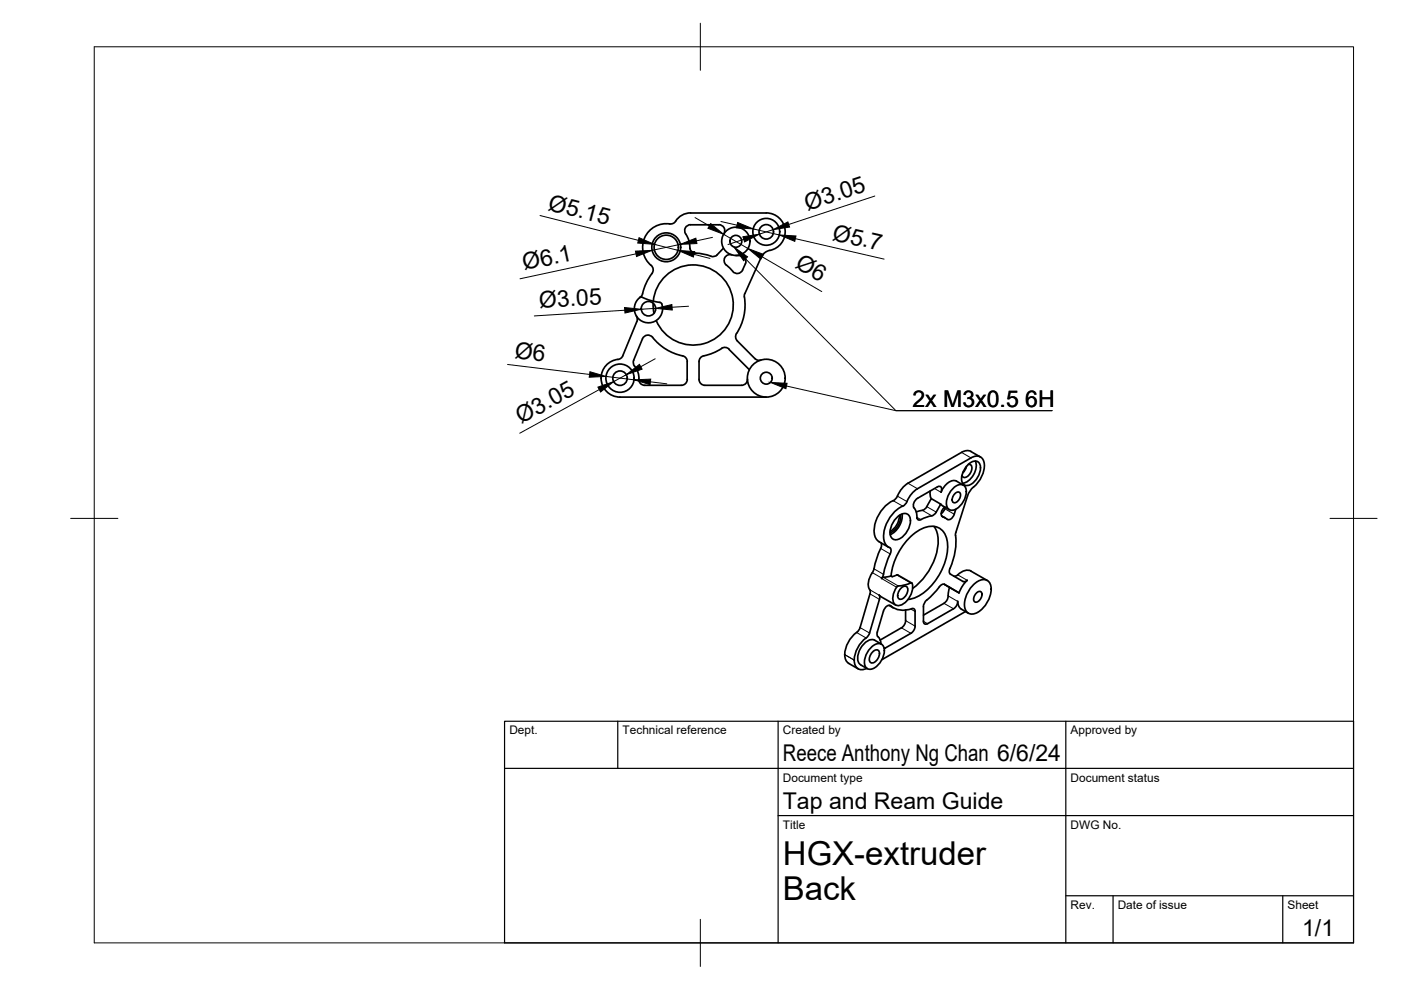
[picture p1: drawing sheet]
<svg xmlns="http://www.w3.org/2000/svg" width="297mm" height="210mm" viewBox="0 0 297 210" stroke-linecap="round" stroke-linejoin="round" font-family="sans-serif">
<!-- layer: Visible -->
<g fill="none" stroke="#000" stroke-width=".36">
<path d="M138 56.3a1.47 1.47 0 0 1-.2 2.2l-.6 1.2-.8 1.9a1.65 1.65 0 0 1-.7 1.5M143.2 46.9a3.8 3.8 0 0 1 3.2-1.8l16.1 .1a4 4 0 0 1 4 3.6 4 4 0 0 1-3.3 4.3M143.3 46.9a1.26 1.26 0 0 1-1.3 .6 5 5 0 0 0-5.3 2.9 5 5 0 0 0 1.3 5.9M146.3 52.7h-.1a1.31 1.31 0 0 0 1.2 1M147.5 53.7l2.7 .4a1.5 1.5 0 0 0 1.9-.1M153.4 52.6l-1.4 1.4M153.5 49.6a1.26 1.26 0 0 0-1.1-2l-6 .1a1.34 1.34 0 0 0-1.2 .9 1.34 1.34 0 0 0 .5 1.5l.5 1.5 .1 1.1M155.1 54a1.28 1.28 0 0 0-1.5 .8 1.28 1.28 0 0 0 .7 1.6l1.1 1.1M156 54.2a1.59 1.59 0 0 1 2.1 .8l-.1 .9M157.5 57.2a1.26 1.26 0 0 1-2.2 .3M158 55.9l-.6 1.3M161.4 54.5l-3.5 7.8"/>
<path d="M163.2 53.1a2.51 2.51 0 0 0-1.8 1.4M134.6 77.6l.7 1.3 .2 1.5M134.9 67l.2 .6-.1 .6M135 68.2l-3 7.2a1.67 1.67 0 0 1-1.7 .9 4 4 0 0 0-2.9 3.9M135.6 63.1l.6-.1 1.8 .7 2.1 .5 .2 .2M135.7 63.1a3 3 0 0 0-.8 3.9 3 3 0 0 0 3.9 1.1 3 3 0 0 0 1.5-3.7M136.2 71.9l-1.8 4.5a1.26 1.26 0 0 0 .1 1.3M138.4 71.5a1.26 1.26 0 0 0-2.2 .3M138.4 71.5a11 11 0 0 0 6.3 4M138.5 64.3l.2 2.1M138.5 63.9a8.5 8.5 0 0 1 12.2-6.9 8.5 8.5 0 0 1 2.1 13.8 8.5 8.5 0 0 1-13.7-2.8M144.7 75.4a1.26 1.26 0 0 1 1 1.3"/>
<path d="M145.7 76.7v3.7a1.26 1.26 0 0 1-1.2 1.3h-7.8a1.26 1.26 0 0 1-1.3-1.3M148.2 76.7v3.7a1.26 1.26 0 0 0 1.3 1.3h7.7a1.26 1.26 0 0 0 1.3-1.3M153 73.9a1.26 1.26 0 0 1 1.6 .1l4.3 4.4M153 73.9a12.1 12.1 0 0 1-4.1 1.7 1.26 1.26 0 0 0-.7 1.1M156.3 72.3l3.8 3.7a1.26 1.26 0 0 0 1.2 .4M157.8 63a11.3 11.3 0 0 1-1.8 8 1.26 1.26 0 0 0 .3 1.3M157.9 62.2l-.1 .8M127.4 80.2h.1M127.4 80.2a4 4 0 0 0 4.1 4h31M203.9 95.9l-11.4 6.5a7.8 7.8 0 0 0-2.6 3.4 7.7 7.7 0 0 0-4.5 7.7l.5 1 .5 .3M203.9 95.9a2.08 2.08 0 0 1 2-.2l2 1.2M204.9 98.9l-.3 .7-.5 .7"/>
<path d="M205 98.8a1.71 1.71 0 0 1 2.6-.6 3.7 3.7 0 0 1-2.7 4.7 1.72 1.72 0 0 1-.8-2.5zM205.3 98.5h.3a1.35 1.35 0 0 1 0 2 1.21 1.21 0 0 1-1.5 .6l-.2-.3M205.9 97.1l-11.4 6.5a7.6 7.6 0 0 0-2.6 3.3l-.5 .4M205.9 97.1a1.78 1.78 0 0 1 2.1-.1 1.78 1.78 0 0 1 .7 2 7.3 7.3 0 0 1-2.9 4.9l-.7 1.3-2.5 7.9a14.4 14.4 0 0 1-1.3 7.8v.7l.2 .1 2.7 1.6h.4l.5-.3-1 1.2-.8 1.5M206.8 97.8a3.8 3.8 0 0 1-2.7 4.6M186.4 114.8l2 1.2M186.8 115a1.59 1.59 0 0 1-.4 1.9l-1.4 4.5M189.9 110a2.34 2.34 0 0 1 2.5-1 2.59 2.59 0 0 1 .2 3.2 3.5 3.5 0 0 1-2.8 2.2 1.51 1.51 0 0 1-1-2.1 5.1 5.1 0 0 1 1.1-2.3zM190.7 109.3a3.9 3.9 0 0 1-2 3.4M190.9 109.1a3.7 3.7 0 0 1-2.2 3.9M191.3 109a4.5 4.5 0 0 1-2.6 4.3M191.4 107.3a7.3 7.3 0 0 0-3.9 7.6 2.33 2.33 0 0 0 1.3 1.4 1.91 1.91 0 0 1-.3 1.7l-1.5 4.6"/>
<path d="M193.8 107.7l.5 1.1 .1 1M194.3 108.5l1.8-.5 1.3-2.3 2.1 1.2-1.2 2-.5 .4-2.8 1-.5-.2-.1-.3M194.4 109.8h.1M197.2 104.1v.9l.2 .7M198 111.6a7.3 7.3 0 0 1 .3 6.6 13.7 13.7 0 0 1-4.8 6.5M199.5 106.9l1.8 1.1M199.6 109.4l.8 .4M200.3 107.5a1.38 1.38 0 0 0-.4 2.1l.5 .2a1.04 1.04 0 0 0 1.1 .3 1.04 1.04 0 0 0 .7-.8l.4-1.3M200.4 107.6l-.4 .8-.4 .5M201.8 103.8a2.29 2.29 0 0 1 2.5-.9 2.54 2.54 0 0 1 .1 3.1 3.4 3.4 0 0 1-2.7 2.2 1.47 1.47 0 0 1-1-2.1 5 5 0 0 1 1.1-2.3zM202.5 104.6a.65 .65 0 0 1 1.1 0 1.54 1.54 0 0 1-1.5 1.9 1.42 1.42 0 0 1 .4-1.9zM204.2 102.9l-1.4-.9a2.43 2.43 0 0 0-2.8 1.4l-.5 1 .1-.3a.61 .61 0 0 0-.1-.8 .61 .61 0 0 0-.7-.1l-4.3 2.5a1.65 1.65 0 0 0-.7 2"/>
<path d="M184.4 125.9l-2.3 7.7a6.4 6.4 0 0 0-2.9 6.1l.7 .9M184.5 137.5a2.29 2.29 0 0 1 2.4-.9 2.54 2.54 0 0 1 .1 3.2 3.4 3.4 0 0 1-2.7 2.1 1.47 1.47 0 0 1-1-2.1 5 5 0 0 1 1.2-2.3zM185 121.4a3.3 3.3 0 0 0-.5 3.8v.7M185.1 138.2a.78 .78 0 0 1 1.3 0 2.01 2.01 0 0 1-1.7 2.4 1.33 1.33 0 0 1 .1-2.1zM186.9 136.6l-1.5-.9a2.29 2.29 0 0 0-2.6 1.2 3.6 3.6 0 0 0-.6 3.8l1.7 1.1M187.3 129.6l-1.3 4.4-.1 .6 .2 .4a2.05 2.05 0 0 1 .7 1.5M187.3 129.6l.5-.9a.81 .81 0 0 1 1-.3 4.7 4.7 0 0 0 4.8 .6l.4 .3v.3M188.5 128.3l.9 .6M188.9 122.1l.3 .2 1.2-.4 2.9 1.7M188.9 122.1l-1.6 .3-.3 .2M188.9 122.1a13.2 13.2 0 0 1 6.4-9.9 3.5 3.5 0 0 1 5.4 1.9 11.6 11.6 0 0 1-3.1 9.9 8.4 8.4 0 0 1-5.1 3.1M189.9 128.3l-3.5-2.1 .1 .9-2.4 7.7a6.5 6.5 0 0 0-2.9 5.8 1.63 1.63 0 0 0 2.6 1.1"/>
<path d="M190.5 124.2l-.4 .3M191.1 124.7a.78 .78 0 0 1 1.3 0 2.01 2.01 0 0 1-1.6 2.4 1.33 1.33 0 0 1 0-2.1zM192 129.4v2.2M192 131.6l-.2 .7-.4 .6-4.8 2.8M193.4 123.7l-.3-.1-1.1 .4-1.5 .2M193.4 123.7a4.2 4.2 0 0 1-2.6 4.7 1.36 1.36 0 0 1-1.3-.5 1.36 1.36 0 0 1-.2-1.5l.8-1.9M194 129.7v3.1M194 132.7l-.3 1.1-.6 .5-5.6 3.2M199.2 124.4l-2.2 2.4a2.29 2.29 0 0 0-1.2 1.8v3.1v.4l.5 .2 5.9-3.2 .6-.7 .2-.9 .1 .5a1.73 1.73 0 0 0 .8 1.2l1.4 .8M200.2 123.9l3.1 1.8-2-1.2M200.3 123.9a.97 .97 0 0 0-1.1 .5M201.3 124.5l-.2 .8a2.92 2.92 0 0 1-1 2.6l-4.3 2.5"/>
<path d="M202.3 122.2a1.49 1.49 0 0 0 1.3-.7 2.28 2.28 0 0 1 2.3-.4l3.4 2M204.7 129.7l-17.7 10.2M206.2 124.2a2.54 2.54 0 0 1 3.3-1 3.5 3.5 0 0 1 .2 3.8 5.1 5.1 0 0 1-3.6 3.2 1.67 1.67 0 0 1-1.6-2 6.3 6.3 0 0 1 1.7-4zM207 125.7a.65 .65 0 0 1 1.1 0 1.54 1.54 0 0 1-1.4 1.9 1.42 1.42 0 0 1 .3-1.9zM179.9 140.6l2 1.2"/>
<circle cx="141.3" cy="52.4" r="3.1"/>
<circle cx="141.3" cy="52.4" r="2.57"/>
<circle cx="156" cy="51.2" r="3"/>
<circle cx="156" cy="51.2" r="1.26"/>
<circle cx="162.5" cy="49.2" r="2.85"/>
<circle cx="162.5" cy="49.2" r="1.53"/>
<circle cx="137.5" cy="65.5" r="1.53"/>
<circle cx="131.5" cy="80.2" r="3"/>
<circle cx="131.5" cy="80.2" r="1.53"/>
<circle cx="162.5" cy="80.2" r="4"/>
<circle cx="162.5" cy="80.2" r="1.26"/>
</g>
<!-- layer: Visible Narrow -->
<g fill="none" stroke="#000" stroke-width=".21">
<path d="M203.9 95.9l2 1.2M186.7 116.3l2 1.1M189.4 106.2l2 1.1M190.3 105.2l2 1.1M192.5 102.5l2 1.1M194.4 109.7l.8 .5M195.5 108.2l2.1 1.2M196.5 107.4l2 1.2M198.1 103.6l1.4 .8M199.7 109.5l.2 .1M200.3 107.9l2 1.1M179.1 138.8l2 1.1"/>
<path d="M179.1 138.8l2 1.2M181.6 134.1l2 1.2M182.4 133.1l2 1.1M184.4 125l2 1.2M184.4 125.9l2.1 1.2M184.9 121.4l2.1 1.2M185.3 120.6l2 1.2M186.9 122.7l3.2 1.8M187.3 122.4l3.2 1.8M187.4 137.3l.2 .1M188.7 128.4l.1 .1M190.1 121.9l3 1.7"/>
<path d="M191.1 133.1l2 1.2M192 131.6l2 1.2M193.1 129.1l.9 .6M195.8 131.7l.9 .5M200.1 127.9l2.1 1.2M201 126.3l2 1.2M203 121.9l2.1 1.1"/>
</g>
<!-- layer: BORDER -->
<path d="M20 9.9h267v190h-267zM148.5 4.9v10M15 109.9h10M282 109.9h10M148.5 194.9v10" fill="none" stroke="#000" stroke-width=".21"/>
<!-- layer: TITLEBLOCK -->
<path d="M107 152.9h180v47h-180zM131 152.9v10M165 152.9v47M226 152.9v47M107 162.9h180M165 172.9h122M226 189.9h61M236 189.9v10M272 189.9v10" fill="none" stroke="#000" stroke-width=".25"/>
<!-- layer: Hole Notes -->
<path d="M155.6 52.4l2.9 2.1-.8 .8zM163.3 81.1l3.6 .2-.3 1.1z" fill="#000" stroke="#000" stroke-width=".21"/>
<path d="M158.1 54.9l31.8 32.2h33.2h-33.2l-23.1-5.3" fill="none" stroke="#000" stroke-width=".21"/>
<!-- layer: FD_Dimensions -->
<g fill="none" stroke="#000" stroke-width=".21">
<path d="M114.5 45.7l20.9 5.3M134.9 53.8l-24.6 5.3M138.7 51.8l5 1.3M144.2 51.8l-5.9 1.3M147.1 53.9l3.4 .9M147.4 46.1l3 1.8M151.1 50.3l-3.4 .8M152.8 47l3.5 .7M153.4 49.7l5.2 3M157.7 50.8l-3.4 1.1M159.7 48.5l5.5 1.3M161.6 54.5l12.6 7.3"/>
<path d="M163.9 48.7l-2.9 .9M168.6 50.6l18.9 4.3M185.5 41.6l-18.3 6M107.6 77.3l17.4 2.1M128.5 79.8l5.9 .7M132.5 65.8l-19.2 1.2M132.8 79.5l-2.7 1.4M138.9 76.1l-3.1 1.7M139 65.4l-3 .2M146 64.9l-3.5 .2M127 82.6l-16.8 9.3M137.9 81l3.5 .4"/>
</g>
<g fill="#000" stroke="#000" stroke-width=".21">
<path d="M134.7 53.2l3.6-.1-3.3 1.3zM135.5 50.4l3.2 1.4-3.5-.3zM143.7 53.1l3.6 .3-.3 1.1zM144.2 51.8l3.3-1.3 .3 1.1zM150.7 47.4l2.7 2.3-3.3-1.3zM156.4 47.2l3.3 1.3-3.6-.2zM157.5 50.2l3.5-.6-3.1 1.7zM158.6 52.7l3.3 1.2-.6 1.1zM163.9 48.7l3.1-1.7 .4 1.1zM165.2 49.8l3.6 .2-.3 1.2zM125.1 78.8l3.4 1-3.6 .2zM132.4 65.2l3.6 .4-3.5 .8z"/>
<path d="M132.8 79.5l2.8-2.2 .5 1zM139 65.4l3.5-.8v1.1zM126.8 82.1l3.3-1.2-2.8 2.2zM134.4 80.5l3.6-.1-.2 1.1z"/>
</g>
<g font-size="7">
<text x="166" y="183.4">HGX-extruder</text>
<text x="166" y="190.9">Back</text>
</g>
<g font-size="4.9">
<text x="116" y="44.5" transform="rotate(14 116 44.5)">Ø5.15</text>
<text x="171.2" y="44.7" transform="rotate(-18 171.2 44.7)">Ø3.05</text>
<text x="176.3" y="50.8" transform="rotate(13 176.3 50.8)">Ø5.7</text>
<text x="111.1" y="57.3" transform="rotate(-12 111.1 57.3)">Ø6.1</text>
<text x="168.4" y="56.6" transform="rotate(30 168.4 56.6)">Ø6</text>
<text x="114.4" y="65.4" transform="rotate(-4 114.4 65.4)">Ø3.05</text>
<text x="109" y="75.9" transform="rotate(7 109 75.9)">Ø6</text>
<text x="110.5" y="89.9" transform="rotate(-29 110.5 89.9)">Ø3.05</text>
<text x="193.5" y="86.4">2x M3x0.5</text>
<text x="217.4" y="86.4">6H</text>
<text x="166" y="161.4">Reece Anthony Ng Chan 6/6/24</text>
<text x="166" y="171.4">Tap and Ream Guide</text>
<text x="276.1" y="198.6">1/1</text>
</g>
<g font-size="2.5">
<text x="108" y="155.7">Dept.</text>
<text x="132" y="155.7">Technical reference</text>
<text x="166" y="155.7">Created by</text>
<text x="227" y="155.7">Approved by</text>
<text x="166" y="165.7">Document type</text>
<text x="227" y="165.7">Document status</text>
<text x="166" y="175.7">Title</text>
<text x="227" y="175.7">DWG No.</text>
<text x="227" y="192.7">Rev.</text>
<text x="237" y="192.7">Date of issue</text>
<text x="273" y="192.7">Sheet</text>
</g>
</svg>
